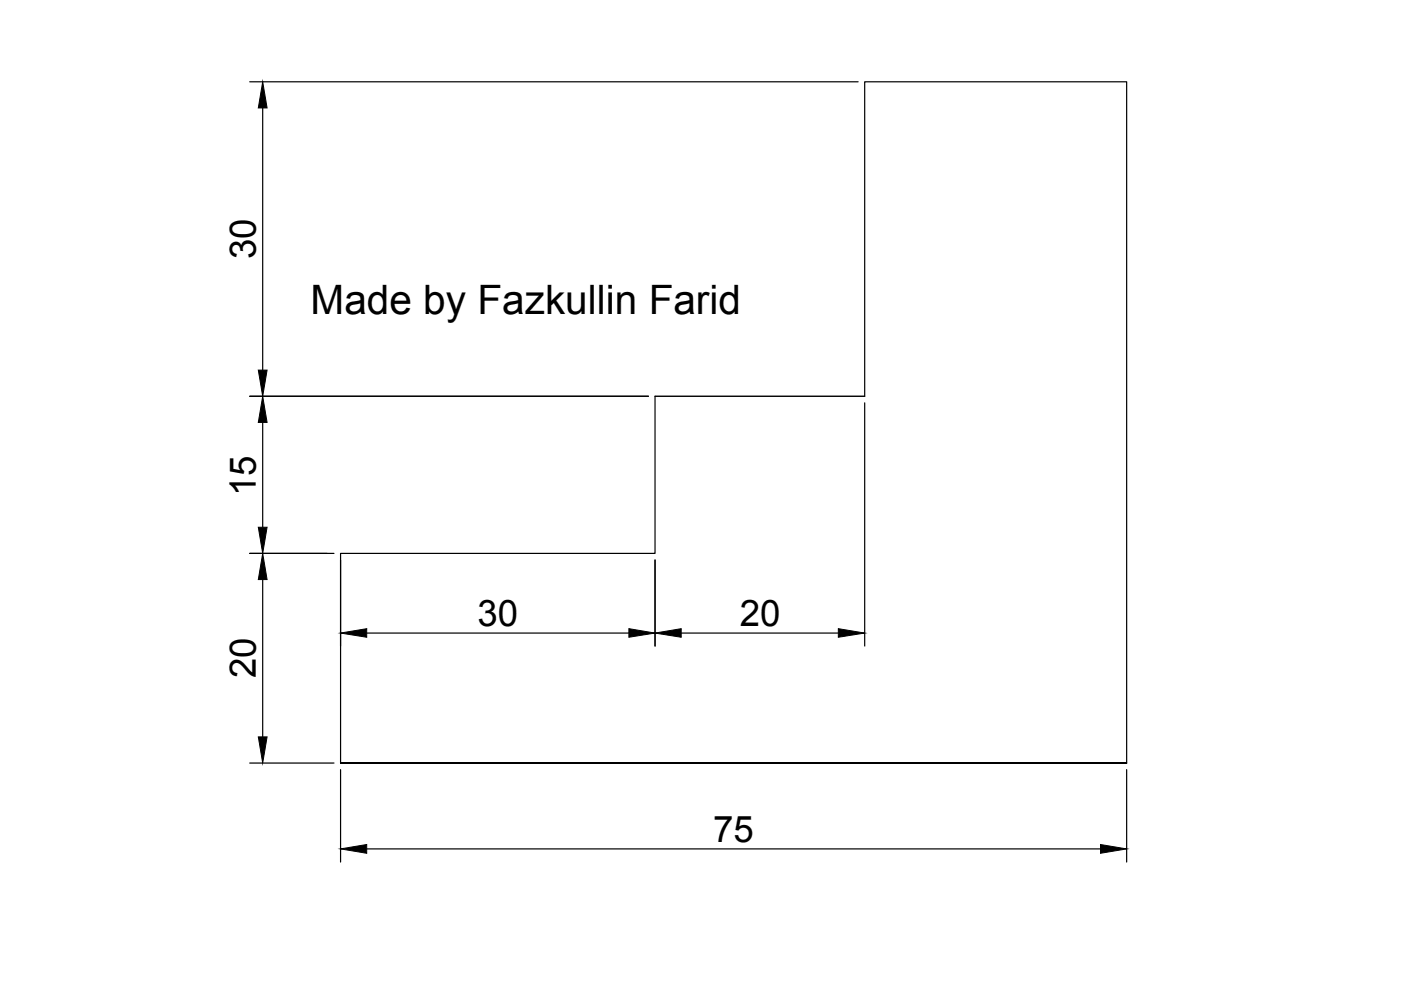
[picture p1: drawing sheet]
<svg xmlns="http://www.w3.org/2000/svg" width="297mm" height="210mm" viewBox="0 0 297 210" stroke-linecap="round" stroke-linejoin="round" font-family="sans-serif">
<!-- layer: 0 -->
<g fill="none" stroke="#000" stroke-width=".25">
<path d="M52.9 17.3h129M55.7 22.9v55.6M52.9 84h84.6M55.7 89.6v22.2M138.9 84v33.3h-66.7v44.5h166.7h-166.7M183.3 84v-66.7h55.6v144.5M183.3 85.4v51.6M52.9 117.3h17.9M72.2 118.7v18.3M138.9 118.7v18.3M55.7 122.9v33.3M77.8 134.2h55.5"/>
<path d="M144.4 134.2h33.3M52.9 161.8h17.9M72.2 163.2v19.6M77.8 180h155.5M238.9 163.2v19.6"/>
</g>
<path d="M138.9 84h44.4" fill="none" stroke="#000" stroke-width=".3"/>
<path d="M55.7 17.3l.9 5.6h-1.8zM54.8 78.5h1.8l-.9 5.5zM55.7 84l.9 5.6h-1.8zM54.8 111.8h1.8l-.9 5.5zM55.7 117.3l.9 5.6h-1.8zM72.2 134.2l5.6-.9v1.8zM133.3 133.3l5.6 .9-5.6 .9zM138.9 134.2l5.5-.9v1.8zM177.7 133.3l5.6 .9-5.6 .9zM54.8 156.2h1.8l-.9 5.6zM72.2 180l5.6-.9v1.8zM233.3 179.1l5.6 .9-5.6 .9z" fill="#000" stroke="#000" stroke-width=".21"/>
<text font-size="8.6" x="65.9" y="66.6">Made by Fazkullin Farid</text>
<g font-size="7.8">
<text x="54.2" y="55" transform="rotate(-90 54.2 55)">30</text>
<text x="54.2" y="105.3" transform="rotate(-90 54.2 105.3)">15</text>
<text x="101.2" y="132.7">30</text>
<text x="156.8" y="132.7">20</text>
<text x="54.2" y="143.8" transform="rotate(-90 54.2 143.8)">20</text>
<text x="151.2" y="178.5">75</text>
</g>
</svg>
